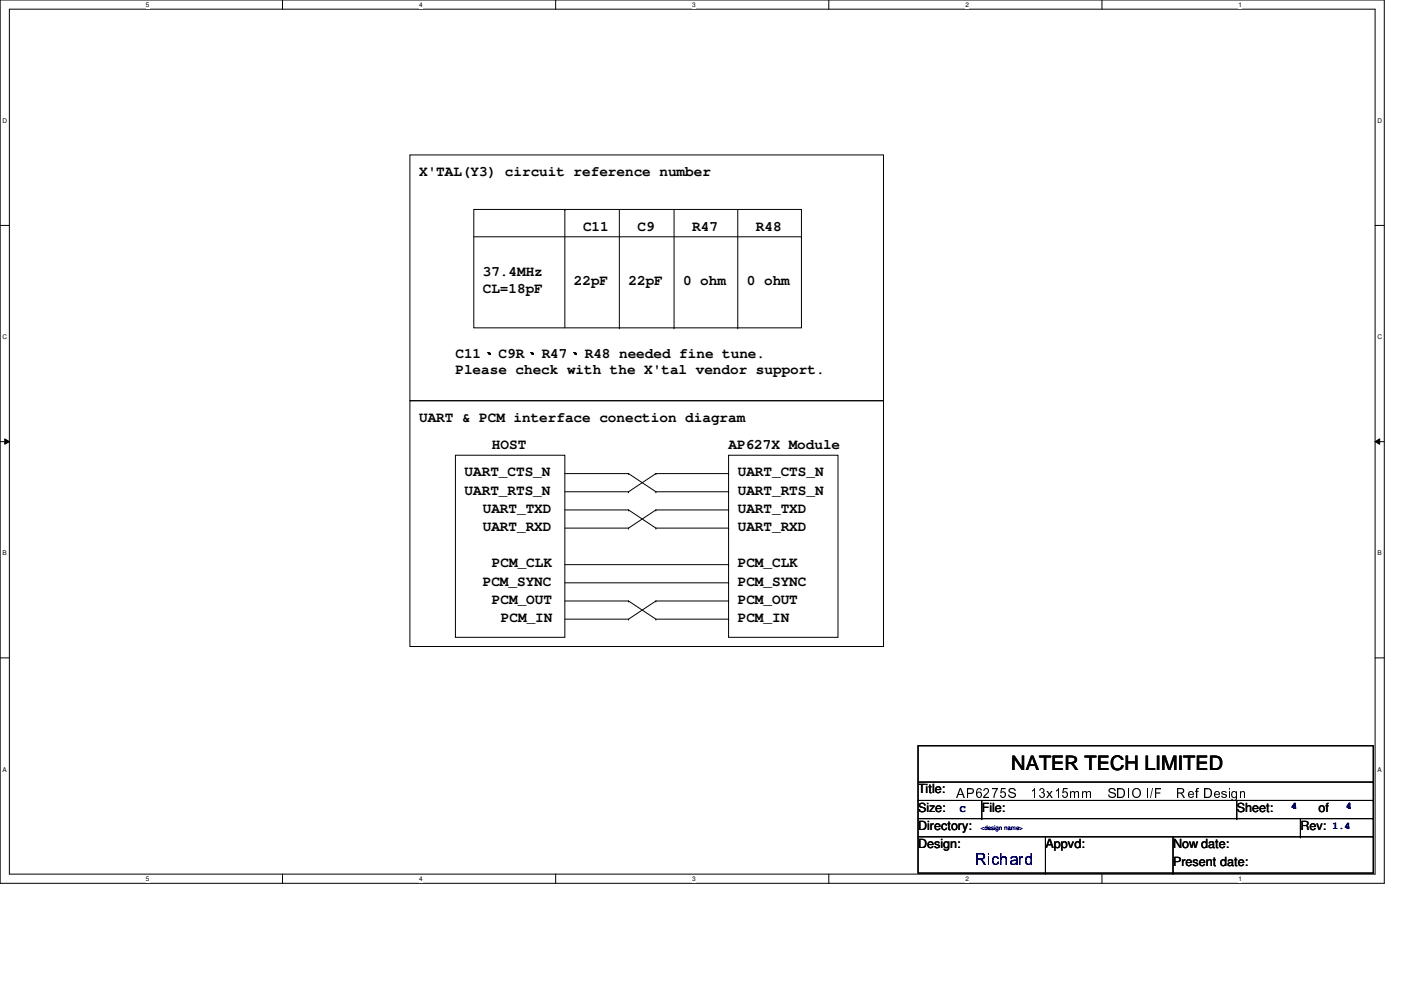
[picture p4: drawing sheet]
<svg xmlns="http://www.w3.org/2000/svg" width="297mm" height="210mm" viewBox="0 0 297 210" stroke-linecap="round" stroke-linejoin="round" font-family="sans-serif">
<path d="M0 0h293.5v187.3h-293.5zM2 1.9h289.5v183.4h-289.5z" fill="none" stroke="#000" stroke-width=".21"/>
<g fill="#fff">
<path d="M30.9 .2h.8v1.5h-.8z"/>
<path d="M30.9 185.5h.8v1.6h-.8z"/>
</g>
<path d="M59.9 0v1.9M59.9 185.3v2" fill="none" stroke="#000" stroke-width=".21"/>
<g fill="#fff">
<path d="M88.9 .2h.7v1.5h-.7z"/>
<path d="M88.9 185.5h.7v1.6h-.7z"/>
</g>
<path d="M117.8 0v1.9M117.8 185.3v2" fill="none" stroke="#000" stroke-width=".21"/>
<g fill="#fff">
<path d="M146.8 .2h.7v1.5h-.7z"/>
<path d="M146.8 185.5h.7v1.6h-.7z"/>
</g>
<path d="M175.7 0v1.9M175.7 185.3v2" fill="none" stroke="#000" stroke-width=".21"/>
<g fill="#fff">
<path d="M204.7 .2h.7v1.5h-.7z"/>
<path d="M204.7 185.5h.7v1.6h-.7z"/>
</g>
<path d="M233.6 0v1.9M233.6 185.3v2" fill="none" stroke="#000" stroke-width=".21"/>
<g fill="#fff">
<path d="M262.6 .2h.8v1.5h-.8z"/>
<path d="M262.6 185.5h.8v1.6h-.8z"/>
<path d="M.5 24.8h1v1.6h-1z"/>
<path d="M292.1 24.8h.9v1.6h-.9z"/>
<path d="M.5 70.7h1v1.5h-1z"/>
<path d="M292.1 70.7h.9v1.5h-.9z"/>
</g>
<path d="M0 47.8h2M291.5 47.8h2" fill="none" stroke="#000" stroke-width=".21"/>
<g fill="#fff">
<path d="M.5 116.5h.9v1.6h-.9z"/>
<path d="M292.1 116.5h.8v1.6h-.8z"/>
</g>
<path d="M0 93.6h2M1 93l1 .6-1 .6zM291.5 93.6l1-.6v1.2zM291.5 93.6h2" fill="none" stroke="#000" stroke-width=".21"/>
<path d="M1 93l1 .6-1 .6zM291.5 93.6l1-.6v1.2z" fill="#000"/>
<g fill="#fff">
<path d="M.5 162.4h.9v1.5h-.9z"/>
<path d="M292.1 162.4h.8v1.5h-.8z"/>
</g>
<g fill="none" stroke="#000" stroke-width=".21">
<path d="M86.9 32.9h100.4v52.1h-100.4zM100.5 44.4h69.4v25.1h-69.4zM100.5 50.2h69.4M119.8 44.4h.1M119.8 44.4v25.1M131.3 44.4v25.1M142.9 44.4v25.1M156.4 44.4v25.1M169.9 50.2h.1M131.3 69.5h.1M142.9 69.5h.1M156.4 69.5h.1"/>
<path d="M86.9 85h100.4v52.1h-100.4zM96.6 96.5h23.2v38.6h-23.2zM154.5 96.5h23.2v38.6h-23.2zM119.8 100.4h13.5M119.8 104.3h13.5M119.8 108.1h13.5M119.8 112h13.5M119.8 119.7h34.7M133.3 100.4h.1M133.3 104.3h.1M133.3 108.1h.1M133.3 112h.1"/>
<path d="M133.3 100.4l5.8 3.9M133.3 108.1l5.8 3.9M139.1 104.3h.1M139.1 100.4h.1M139.1 112h.1M139.1 108.1h.1M139.1 100.4h15.4M139.1 104.3h15.4M139.1 100.4l-5.8 3.9M139.1 108.1h15.4M139.1 112h15.4M139.1 108.1l-5.8 3.9"/>
<path d="M154.5 104.3h.1M154.5 100.4h.1M154.5 112h.1M154.5 108.1h.1M154.5 119.7h.1M0 139.5h2M119.8 123.6h34.7M119.8 127.4h13.5M119.8 131.3h13.5M133.3 127.4h.1M133.3 131.3h.1M133.3 127.4l5.8 3.9"/>
<path d="M139.1 131.3h.1M139.1 127.4h.1M139.1 127.4h15.4M139.1 131.3h15.4M139.1 127.4l-5.8 3.9M154.5 123.6h.1M154.5 131.3h.1M154.5 127.4h.1M291.5 139.5h2M194.6 158.1h96.6v27h-96.6zM194.6 169.7h96.6M194.6 165.8h96.6"/>
<path d="M194.6 173.6h96.6M194.6 177.4h96.6M208.1 173.6h.1M208.1 169.7v3.9M221.7 177.4v7.7M248.7 177.4v7.7M262.2 173.6h.1M262.2 169.7v3.9M275.7 177.4h.1M275.7 173.6v3.8M291.2 169.7h.1M291.2 165.8h.1"/>
<path d="M291.2 173.6h.1M291.2 177.4h.1M221.7 185.1h.1M248.7 185.1h.1"/>
</g>
<text font-size="4.2" x="214.4" y="163.2">NATER TECH LIMITED</text>
<text font-size="3.6" fill="#000080" x="206.6" y="183.4">Richard</text>
<g font-size="3">
<text x="88.9" y="37.3">X'TAL(Y3) circuit reference number</text>
<text x="123.6" y="48.9">C11</text>
<text x="135.2" y="48.9">C9</text>
<text x="146.8" y="48.9">R47</text>
<text x="160.3" y="48.9">R48</text>
<text x="102.4" y="58.5">37.4MHz</text>
<text x="102.4" y="62">CL=18pF</text>
<text x="121.7" y="60.5">22pF</text>
<text x="133.3" y="60.5">22pF</text>
<text x="144.8" y="60.5">0 ohm</text>
<text x="158.4" y="60.5">0 ohm</text>
<text x="96.6" y="75.9">C11、C9R、R47、R48 needed fine tune.</text>
<text x="96.6" y="79.4">Please check with the X'tal vendor support.</text>
<text x="88.9" y="89.4">UART &amp; PCM interface conection diagram</text>
<text x="104.3" y="95.2">HOST</text>
<text x="154.5" y="95.2">AP627X Module</text>
<text x="98.5" y="101">UART_CTS_N</text>
<text x="156.4" y="101">UART_CTS_N</text>
<text x="98.5" y="104.9">UART_RTS_N</text>
<text x="156.4" y="104.9">UART_RTS_N</text>
<text x="102.4" y="108.7">UART_TXD</text>
<text x="102.4" y="112.6">UART_RXD</text>
<text x="156.4" y="112.6">UART_RXD</text>
<text x="156.4" y="108.7">UART_TXD</text>
<text x="102.4" y="124.2">PCM_SYNC</text>
<text x="104.3" y="120.3">PCM_CLK</text>
<text x="156.4" y="124.2">PCM_SYNC</text>
<text x="156.4" y="120.3">PCM_CLK</text>
<text x="104.3" y="128">PCM_OUT</text>
<text x="106.2" y="131.9">PCM_IN</text>
<text x="156.4" y="131.9">PCM_IN</text>
<text x="156.4" y="128">PCM_OUT</text>
<text x="202.7" y="169.3">AP6275S_13x15mm_SDIO I/F_Ref Design</text>
</g>
<g font-size="2.7">
<text x="194.6" y="168.2">Title:</text>
<text x="194.6" y="172.1">Size:</text>
<text x="208.1" y="172.1">File:</text>
<text x="262.2" y="172.1">Sheet:</text>
<text x="279.6" y="172.1">of</text>
<text x="194.6" y="176">Directory:</text>
<text x="194.6" y="179.8">Design:</text>
<text x="221.7" y="179.8">Appvd:</text>
<text x="248.7" y="179.8">Now date:</text>
<text x="275.7" y="176">Rev:</text>
<text x="248.7" y="183.7">Present date:</text>
</g>
<g font-size="2.1" fill="#000080">
<text x="203.5" y="172.2">C</text>
<text x="273.8" y="171.4">4</text>
<text x="285.4" y="171.4">4</text>
<text x="282.5" y="175.7">1.4</text>
</g>
<g font-size="1.4">
<text x="30.9" y="1.4">5</text>
<text x="88.9" y="1.4">4</text>
<text x="146.8" y="1.4">3</text>
<text x="204.7" y="1.4">2</text>
<text x="262.6" y="1.4">1</text>
<text x=".5" y="26.1">D</text>
<text x="292.1" y="26.1">D</text>
<text x=".5" y="71.9">C</text>
<text x="292.1" y="71.9">C</text>
<text x=".5" y="117.8">B</text>
<text x="292.1" y="117.8">B</text>
<text x=".5" y="163.6">A</text>
<text x="292.1" y="163.6">A</text>
<text x="30.9" y="186.8">5</text>
<text x="88.9" y="186.8">4</text>
<text x="146.8" y="186.8">3</text>
<text x="204.7" y="186.8">2</text>
<text x="262.6" y="186.8">1</text>
</g>
<text font-size="1.3" fill="#000080" x="208" y="175.9">&lt;design name&gt;</text>
</svg>
